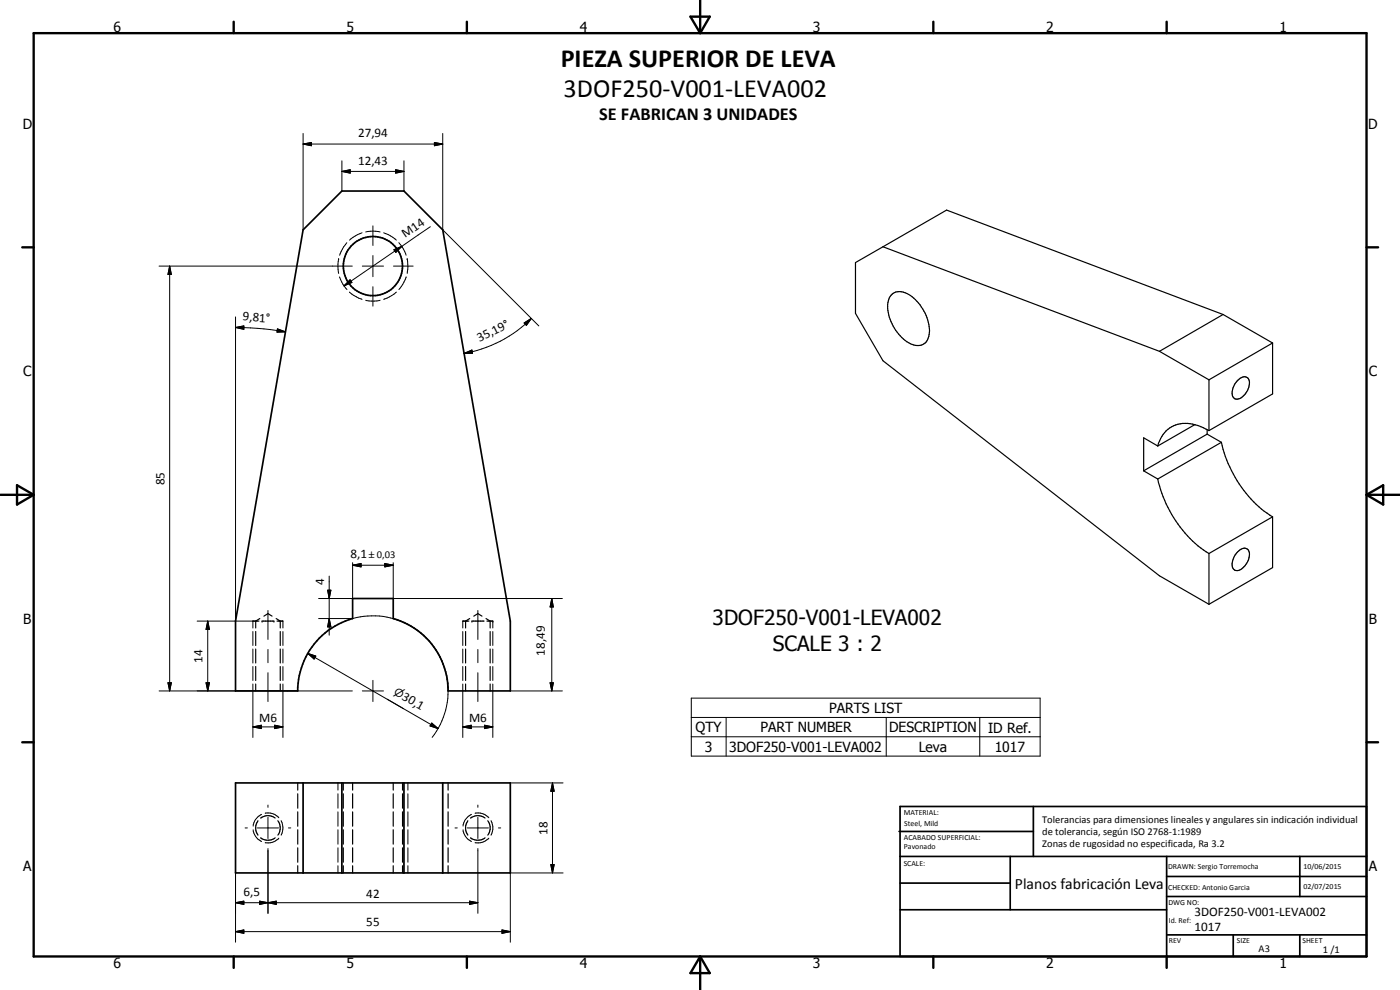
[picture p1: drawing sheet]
<svg xmlns="http://www.w3.org/2000/svg" width="420mm" height="297mm" viewBox="0 0 420 297" stroke-linecap="round" stroke-linejoin="round" font-family="sans-serif">
<g fill="none" stroke="#000" stroke-width=".51">
<path d="M91 69l11.6-11.7h18.6l11.7 11.7 20.3 117.4v20.9h-18.7a22.6 22.6 0 0 0-16.5-21.7v-6h-12.2v6a22.6 22.6 0 0 0-16.4 21.7h-18.7v-20.9zM70.7 234.9h82.5v27h-82.5zM91 234.9v27M102.6 234.9v27M121.2 234.9v27M132.9 234.9v27M269.8 249.5h40.3M270.1 242h140v45h-140zM270.1 257h140M303.2 257v16M310.1 242v15M350.1 257v30"/>
<path d="M390.1 257v12M270.1 265h33.1M270.1 273h80M350.1 269h60M350.1 263h60M350.1 280.5h60M370.1 280.5v6.5M390.1 280.5v6.5"/>
<circle cx="111.9" cy="79.8" r="8.9"/>
</g>
<g fill="none" stroke="#000" stroke-width=".3">
<path d="M91 43.2l2.5-.4v.9zM91 43.2h41.9M91 40v29M102.6 51.4l2.5-.5v1zM102.6 51.4h18.6M102.6 48.3v9M118.7 50.9l2.5 .5-2.5 .5zM121.2 48.3v9M130.4 42.8l2.5 .4-2.5 .5zM132.9 40v29l28.8 28.8M47.7 79.8h58M50.9 79.8l.5 2.5h-1z"/>
<path d="M50.9 79.8v127.5M101.6 77.6h.1M101.6 77.6l-.2 1.6 .2 2.8M104.1 72.8l-.9 1.2-1.3 2.6M108.7 69.8l-2.1 1-1.7 1.3M108.7 79.8h6.4M109.8 69.6l2.1-.3 2.2 .3M111.9 67.8v5.9M111.9 76.7v6.3M115.1 69.8l2.1 1 1.7 1.3M118.1 79.8h5.9M118.2 74.9l2.4-1-1.8 1.8z"/>
<path d="M119.7 72.8l1 1.2 1.2 2.6M120.6 73.9l-17.4 11.9M122.2 77.6h.1M122.2 77.6l.2 2.5-.2 1.9M129.1 68l-8.5 5.9M70.7 98.3l2.5-.5v1zM70.7 98.3l8.5 .4 6.5 .9M70.7 95.1v91.3M83.3 98.7l2.4 .9-2.6 .1zM101.9 83.1l1 2.2 1.2 1.6M103.2 85.8l1.9-1.9 .5 .9zM104.9 87.6l1.3 1.1 2.5 1.1"/>
<path d="M105.1 83.9l.5 .9-2.4 1zM109.8 90.1l1.7 .2 2.6-.2M111.9 86v5.9M118.9 87.6l-1.4 1.1-2.4 1.1M121.9 83.1l-1 2.2-1.2 1.6M157.3 96.9l2.2-1.4-1.5 2.1zM159.5 95.5a37.5 37.5 0 0 1-20.2 10.5M139.3 106l2.3-1 .2 1zM98.3 177.1h1l-.5 2.5zM98.8 172.8v17.8M105.8 169.6l2.6-.5v1zM105.8 168.8v10.8h-10.2"/>
<path d="M105.8 169.6h12.2M115.5 169.1l2.5 .5-2.5 .5zM118 168.8v10.8h50.8M165.6 179.6l.5 2.5h-1zM165.6 179.6v27.7M59.2 186.4h16.7v2M62.3 186.4l.6 2.4h-1.1zM62.3 186.4v20.9M75.9 189.5v4.2M75.9 194.7v4.2M75.9 200v4.2M80.4 183.2v8.7"/>
<path d="M80.4 194.9v3.9M84.9 186.4v2M84.9 189.5v4.2M84.9 194.7v4.2M84.9 200v4.2M92.4 196l2.4 .8-.5 .9zM92.4 196l39.1 22.6M95.6 185.6h10.2a22.6 22.6 0 0 1 24.9 9.2 22.6 22.6 0 0 1-1 26.4M98.8 185.6l.5 2.5h-1zM138.9 186.4v2M138.9 189.5v4.2M138.9 194.7v4.2"/>
<path d="M138.9 200v4.2M143.4 183.2v8.7M143.4 194.9v3.9M147.9 186.4v2M147.9 189.5v4.2M147.9 194.7v4.2M147.9 200v4.2M47.7 207.3h32.6M50.4 204.9h1l-.5 2.4zM61.8 204.9h1.1l-.6 2.4zM75.9 218.1l2.5-.5v1zM75.9 205.2v16.1"/>
<path d="M75.9 218.1h9M80.4 201.8v8.7M80.5 207.3h25.2M82.4 217.6l2.5 .5-2.5 .5zM84.9 205.2v16.1M108.7 207.3h6.4M111.9 204.1v6.4M116.2 209.8l4.9 2.8M129.6 217l1.9 1.6-2.4-.8zM138.9 218.1l2.5-.5v1zM138.9 205.2v16.1M138.9 218.1h9"/>
<path d="M143.4 201.8v8.7M145.4 217.6l2.5 .5-2.5 .5zM147.9 205.2v16.1M153.2 207.3h15.6M165.1 204.9h1l-.5 2.4zM207.5 209.5h104.7v17.4h-104.7zM207.5 215.3h104.7M217.9 215.3v11.6M266 215.3v11.6M294 215.3v11.6M101.4 234.9v2.2M101.4 238.2v4.3"/>
<path d="M122.4 234.9v2.2M122.4 238.2v4.3M153.2 234.9h15.8M165.8 234.9l.5 2.5h-1zM165.8 234.9v27M207.5 221.1h104.7M73.6 248.4h.6M76 249a4.4 4.4 0 0 0 2.5 3.5M77.2 248.4h6.4M78.5 244.3a4.2 4.2 0 0 0-2.5 3.6M79.6 244a4.3 4.3 0 0 1 4.1 1.4M80.4 241.6v.6"/>
<path d="M80.4 245.2v6.4M80.4 254.6v19.4M83.7 251.5a4.6 4.6 0 0 1-4.1 1.4M84.4 246.3a4.5 4.5 0 0 1 0 4.3M86.6 248.4h.7M101.4 243.6v4.3M101.4 249v4.3M101.4 254.4v4.3M101.4 259.8v2.1M122.4 243.6v4.3M122.4 249v4.3M122.4 254.4v4.3"/>
<path d="M122.4 259.8v2.1M136.6 248.4h.6M139 249a4.4 4.4 0 0 0 2.5 3.5M140.2 248.4h6.4M141.5 244.3a4.2 4.2 0 0 0-2.5 3.6M142.6 244a4.4 4.4 0 0 1 4.1 1.4M143.4 241.6v.6M143.4 245.2v6.4M143.4 254.6v19.4M146.7 251.5a4.7 4.7 0 0 1-4.1 1.4M147.4 246.3a4.3 4.3 0 0 1 0 4.3M149.6 248.4h.7"/>
<path d="M165.3 259.4h1l-.5 2.5zM70.7 279.5l2.5-.5v1zM70.7 270.8l2.5-.4v1zM70.7 261.9v20.8M70.7 279.5h82.5M70.7 270.8h72.7M77.9 270.4l2.5 .4-2.5 .6zM80.4 270.8l2.5-.4v1zM140.9 270.4l2.5 .4-2.5 .6zM150.7 279l2.5 .5-2.5 .5zM169 261.9h-15.8v20.8"/>
</g>
<g fill="none" stroke="#000" stroke-width=".35">
<path d="M265 74l83 31.4M267.4 88.6a4.2 4.2 0 0 1 5.8 0 13.1 13.1 0 0 1 5.6 12.3 3.5 3.5 0 0 1-5.6 2.2 13.3 13.3 0 0 1-6.7-12.3l.4-1.4zM367.1 94.4l-83-31.4-27.4 15.8v15.2l8.3 14.2 83 64.6 14.8 8.5M367.1 94.4l-19.1 11M367.1 94.4l14.8 8.5M348 105.4l14.8 8.6M362.8 114v15.2M371.3 114.3a2.44 2.44 0 0 1 3-1 2.49 2.49 0 0 1 .5 2.9 4.6 4.6 0 0 1-3.7 3.6 1.98 1.98 0 0 1-1.2-3l.5-1.3zM381.9 102.9l-19.1 11.1M381.9 102.9v15.3l-19.1 11M347.5 133.8l-4.3-2.4v9.9M358.6 127.4l-11.1 6.4"/>
<path d="M362.3 130.3l-19.1 11M362.3 128.9v1.4M362.3 130.3l4.3 2.4M362.8 129.2a11.4 11.4 0 0 0-11.2-1.1 9 9 0 0 0-4.1 5.7M366.6 132.7l-19.1 11M366.6 132.7a35.7 35.7 0 0 0 15.3 22.4M343.2 141.3l4.3 2.4M347.5 143.7a35.8 35.8 0 0 0 15.3 22.4M381.9 155.1v15.2l-19.1 11M381.9 155.1l-19.1 11M362.8 166.1v15.2M371.3 165.8a2.44 2.44 0 0 1 3-1.1 2.98 2.98 0 0 1 .1 3.8 3.6 3.6 0 0 1-3.6 2.7 2.76 2.76 0 0 1-.6-3.8z"/>
<path d="M75.9 186.4h1.8M76.7 189.5v4.2M76.7 194.7v4.2M76.7 200v4.2M78 185.6l-1.3 .8v2M78.6 186.4h3.6M79.2 184.9l1.2-.8 1.2 .8M82.9 185.6l1.2 .8v2M83.1 186.4h1.8M84.1 189.5v4.2M84.1 194.7v4.2M84.1 200v4.2"/>
<path d="M138.9 186.4h1.8M139.7 189.5v4.2M139.7 194.7v4.2M139.7 200v4.2M141 185.6l-1.3 .8v2M141.6 186.4h3.6M142.2 184.9l1.2-.8 1.2 .8M145.9 185.6l1.2 .8v2M146.1 186.4h1.8M147.1 189.5v4.2M147.1 194.7v4.2M147.1 200v4.2"/>
<path d="M76.7 205.2v2.1M84.1 205.2v2.1M139.7 205.2v2.1M147.1 205.2v2.1M89.4 234.9v2.2M89.4 238.2v4.3M103 234.9v2.2M103 238.2v4.3M105.8 234.9v2.2M105.8 238.2v4.3M118 234.9v2.2M118 238.2v4.3"/>
<path d="M120.8 234.9v2.2M120.8 238.2v4.3M134.5 234.9v2.2M134.5 238.2v4.3M77.4 246.3a3.8 3.8 0 0 0 0 4.3M78.3 251.4a3.5 3.5 0 0 0 4.3 0M78.3 245.4a3.5 3.5 0 0 1 4.3 0M83.4 246.3a3.6 3.6 0 0 1 0 4.3M89.4 243.6v4.3M89.4 249v4.3M89.4 254.4v4.3M89.4 259.8v2.1"/>
<path d="M103 243.6v4.3M103 249v4.3M103 254.4v4.3M103 259.8v2.1M105.8 243.6v4.3M105.8 249v4.3M105.8 254.4v4.3M105.8 259.8v2.1M118 243.6v4.3M118 249v4.3M118 254.4v4.3M118 259.8v2.1"/>
<path d="M120.8 243.6v4.3M120.8 249v4.3M120.8 254.4v4.3M120.8 259.8v2.1M134.5 243.6v4.3M134.5 249v4.3M134.5 254.4v4.3M134.5 259.8v2.1M140.4 246.3a3.8 3.8 0 0 0 0 4.3M141.3 251.4a3.5 3.5 0 0 0 4.3 0M141.3 245.4a3.6 3.6 0 0 1 4.3 0M141.3 245.4h.1"/>
<path d="M146.4 246.3a3.5 3.5 0 0 1 0 4.3"/>
</g>
<g fill="#000">
<circle cx="78.6" cy="186.4" r=".18"/>
<circle cx="82.2" cy="186.4" r=".18"/>
<circle cx="141.6" cy="186.4" r=".18"/>
<circle cx="147.9" cy="186.4" r=".18"/>
</g>
<g fill="none" stroke="#000" stroke-width=".71">
<path d="M10.1 9.9h400v277.1h-400zM70.1 6.5v3.4M140.1 6.5v3.4M207.2 5h5.8l-2.9 4.9zM210.1 0v9.9M280.1 6.5v3.4M350.1 6.5v3.4M6.7 74.2h3.4M410.1 74.2h3.5M.1 148.5h10M5.1 145.6l5 2.9-5 2.9zM410.1 148.5h10"/>
<path d="M410.1 148.5l5-2.9v5.8zM6.7 222.7h3.4M410.1 222.7h3.5M70.1 287v3.4M140.1 287v3.4M210.1 287v10M210.1 287l2.9 5h-5.8zM280.1 287v3.4M350.1 287v3.4"/>
</g>
<g fill="#000">
<path d="M91 43.2l2.5-.4v.9zM102.6 51.4l2.5-.5v1zM118.7 50.9l2.5 .5-2.5 .5zM130.4 42.8l2.5 .4-2.5 .5zM118.2 74.9l2.4-1-1.8 1.8zM50.9 79.8l.5 2.5h-1zM70.7 98.3l2.5-.5v1zM83.3 98.7l2.4 .9-2.6 .1zM103.2 85.8l1.9-1.9 .5 .9zM157.3 96.9l2.2-1.4-1.5 2.1zM139.3 106l2.3-1 .2 1zM98.3 177.1h1l-.5 2.5z"/>
<path d="M105.8 169.6l2.6-.5v1zM115.5 169.1l2.5 .5-2.5 .5zM62.3 186.4l.6 2.4h-1.1zM92.4 196l2.4 .8-.5 .9zM98.8 185.6l.5 2.5h-1zM165.6 179.6l.5 2.5h-1zM50.4 204.9h1l-.5 2.4zM61.8 204.9h1.1l-.6 2.4zM75.9 218.1l2.5-.5v1zM82.4 217.6l2.5 .5-2.5 .5zM129.6 217l1.9 1.6-2.4-.8zM138.9 218.1l2.5-.5v1z"/>
<path d="M145.4 217.6l2.5 .5-2.5 .5zM165.1 204.9h1l-.5 2.4zM165.8 234.9l.5 2.5h-1zM165.3 259.4h1l-.5 2.5zM70.7 279.5l2.5-.5v1zM70.7 270.8l2.5-.4v1zM77.9 270.4l2.5 .4-2.5 .6zM80.4 270.8l2.5-.4v1zM140.9 270.4l2.5 .4-2.5 .6zM150.7 279l2.5 .5-2.5 .5z"/>
</g>
<g font-size="7.9">
<text x="168.3" y="20.1">PIEZA SUPERIOR DE LEVA</text>
<text x="169.2" y="29.1">3DOF250-V001-LEVA002</text>
</g>
<g font-size="6.3">
<text x="213.9" y="187.7">3DOF250-V001-LEVA002</text>
<text x="231.9" y="195.2">SCALE 3 : 2</text>
</g>
<text font-size="5.5" x="179.8" y="36.2">SE FABRICAN 3 UNIDADES</text>
<text font-size="4.7" x="304.6" y="266.6">Planos fabricación Leva</text>
<g font-size="4.2">
<text x="34" y="9.6">6</text>
<text x="104" y="9.6">5</text>
<text x="174" y="9.6">4</text>
<text x="244" y="9.6">3</text>
<text x="314" y="9.6">2</text>
<text x="384" y="9.6">1</text>
<text x="6.8" y="38.7">D</text>
<text x="410.6" y="38.7">D</text>
<text x="7" y="112.9">C</text>
<text x="410.8" y="112.9">C</text>
<text x="7" y="187.1">B</text>
<text x="410.8" y="187.1">B</text>
<text x="248.8" y="213.9">PARTS LIST</text>
<text x="208.8" y="219.8">QTY</text>
<text x="228.2" y="219.7">PART NUMBER</text>
<text x="266.8" y="219.8">DESCRIPTION</text>
<text x="296.5" y="219.8">ID Ref.</text>
<text x="211.5" y="225.6">3</text>
<text x="218.8" y="225.6">3DOF250-V001-LEVA002</text>
<text x="275.7" y="225.5">Leva</text>
<text x="298.5" y="225.6">1017</text>
<text x="7" y="261.4">A</text>
<text x="410.8" y="261.4">A</text>
<text x="34" y="290.4">6</text>
<text x="104" y="290.4">5</text>
<text x="174" y="290.4">4</text>
<text x="244" y="290.4">3</text>
<text x="314" y="290.4">2</text>
<text x="384" y="290.4">1</text>
</g>
<g font-size="3.9">
<text x="107.5" y="41.2">27,94</text>
<text x="107.5" y="49.4">12,43</text>
<text x="121.6" y="71.4" transform="rotate(-34 121.6 71.4)">M14</text>
<text x="72.8" y="96.1" transform="rotate(4 72.8 96.1)">9,81°</text>
<text x="143.9" y="102.7" transform="rotate(-26 143.9 102.7)">35,19°</text>
<text x="49.4" y="145.6" transform="rotate(-90 49.4 145.6)">85</text>
<text x="105.2" y="167.5">8,1</text>
<text x="97.3" y="175.6" transform="rotate(-90 97.3 175.6)">4</text>
<text x="163.5" y="196.7" transform="rotate(-90 163.5 196.7)">18,49</text>
<text x="60.8" y="198.8" transform="rotate(-90 60.8 198.8)">14</text>
<text x="120.4" y="209.8" transform="rotate(30 120.4 209.8)">30,1</text>
<text x="77.8" y="216.5">M6</text>
<text x="140.8" y="216.5">M6</text>
<text x="164.3" y="250.4" transform="rotate(-90 164.3 250.4)">18</text>
<text x="73.1" y="268.8">6,5</text>
<text x="109.9" y="269.3">42</text>
<text x="358.5" y="275">3DOF250-V001-LEVA002</text>
<text x="109.9" y="278">55</text>
<text x="358.5" y="279.4">1017</text>
</g>
<text font-size="3.3" x="118" y="208.4" transform="rotate(30 118 208.4)">⌀</text>
<g font-size="3.1">
<text x="113.1" y="167.6">0,03</text>
<text x="312.7" y="246.8">Tolerancias para dimensiones lineales y angulares sin indicación individual</text>
<text x="312.7" y="250.4">de tolerancia, según ISO 2768-1:1989</text>
<text x="312.7" y="254">Zonas de rugosidad no especificada, Ra 3.2</text>
<text x="377.7" y="285.6">A3</text>
<text x="397" y="285.9">1 /1</text>
</g>
<text font-size="2.6" x="110.7" y="167.6">±</text>
<g font-size="2.4">
<text x="271.2" y="244.4">MATERIAL:</text>
<text x="271.3" y="252">ACABADO SUPERFICIAL:</text>
<text x="271.4" y="247.9">Steel, Mild</text>
<text x="271.3" y="254.6">Pavonado</text>
<text x="271.2" y="259.7">SCALE:</text>
<text x="350.6" y="260.8">DRAWN: Sergio Torremocha</text>
<text x="391.2" y="260.6">10/06/2015</text>
<text x="350.6" y="267">CHECKED: Antonio Garcia</text>
<text x="391.2" y="266.7">02/07/2015</text>
<text x="350.6" y="271.4">DWG NO:</text>
<text x="350.8" y="276.9">Id. Ref:</text>
<text x="350.8" y="282.8">REV</text>
<text x="371.2" y="282.9">SIZE</text>
<text x="390.9" y="282.9">SHEET</text>
</g>
</svg>
